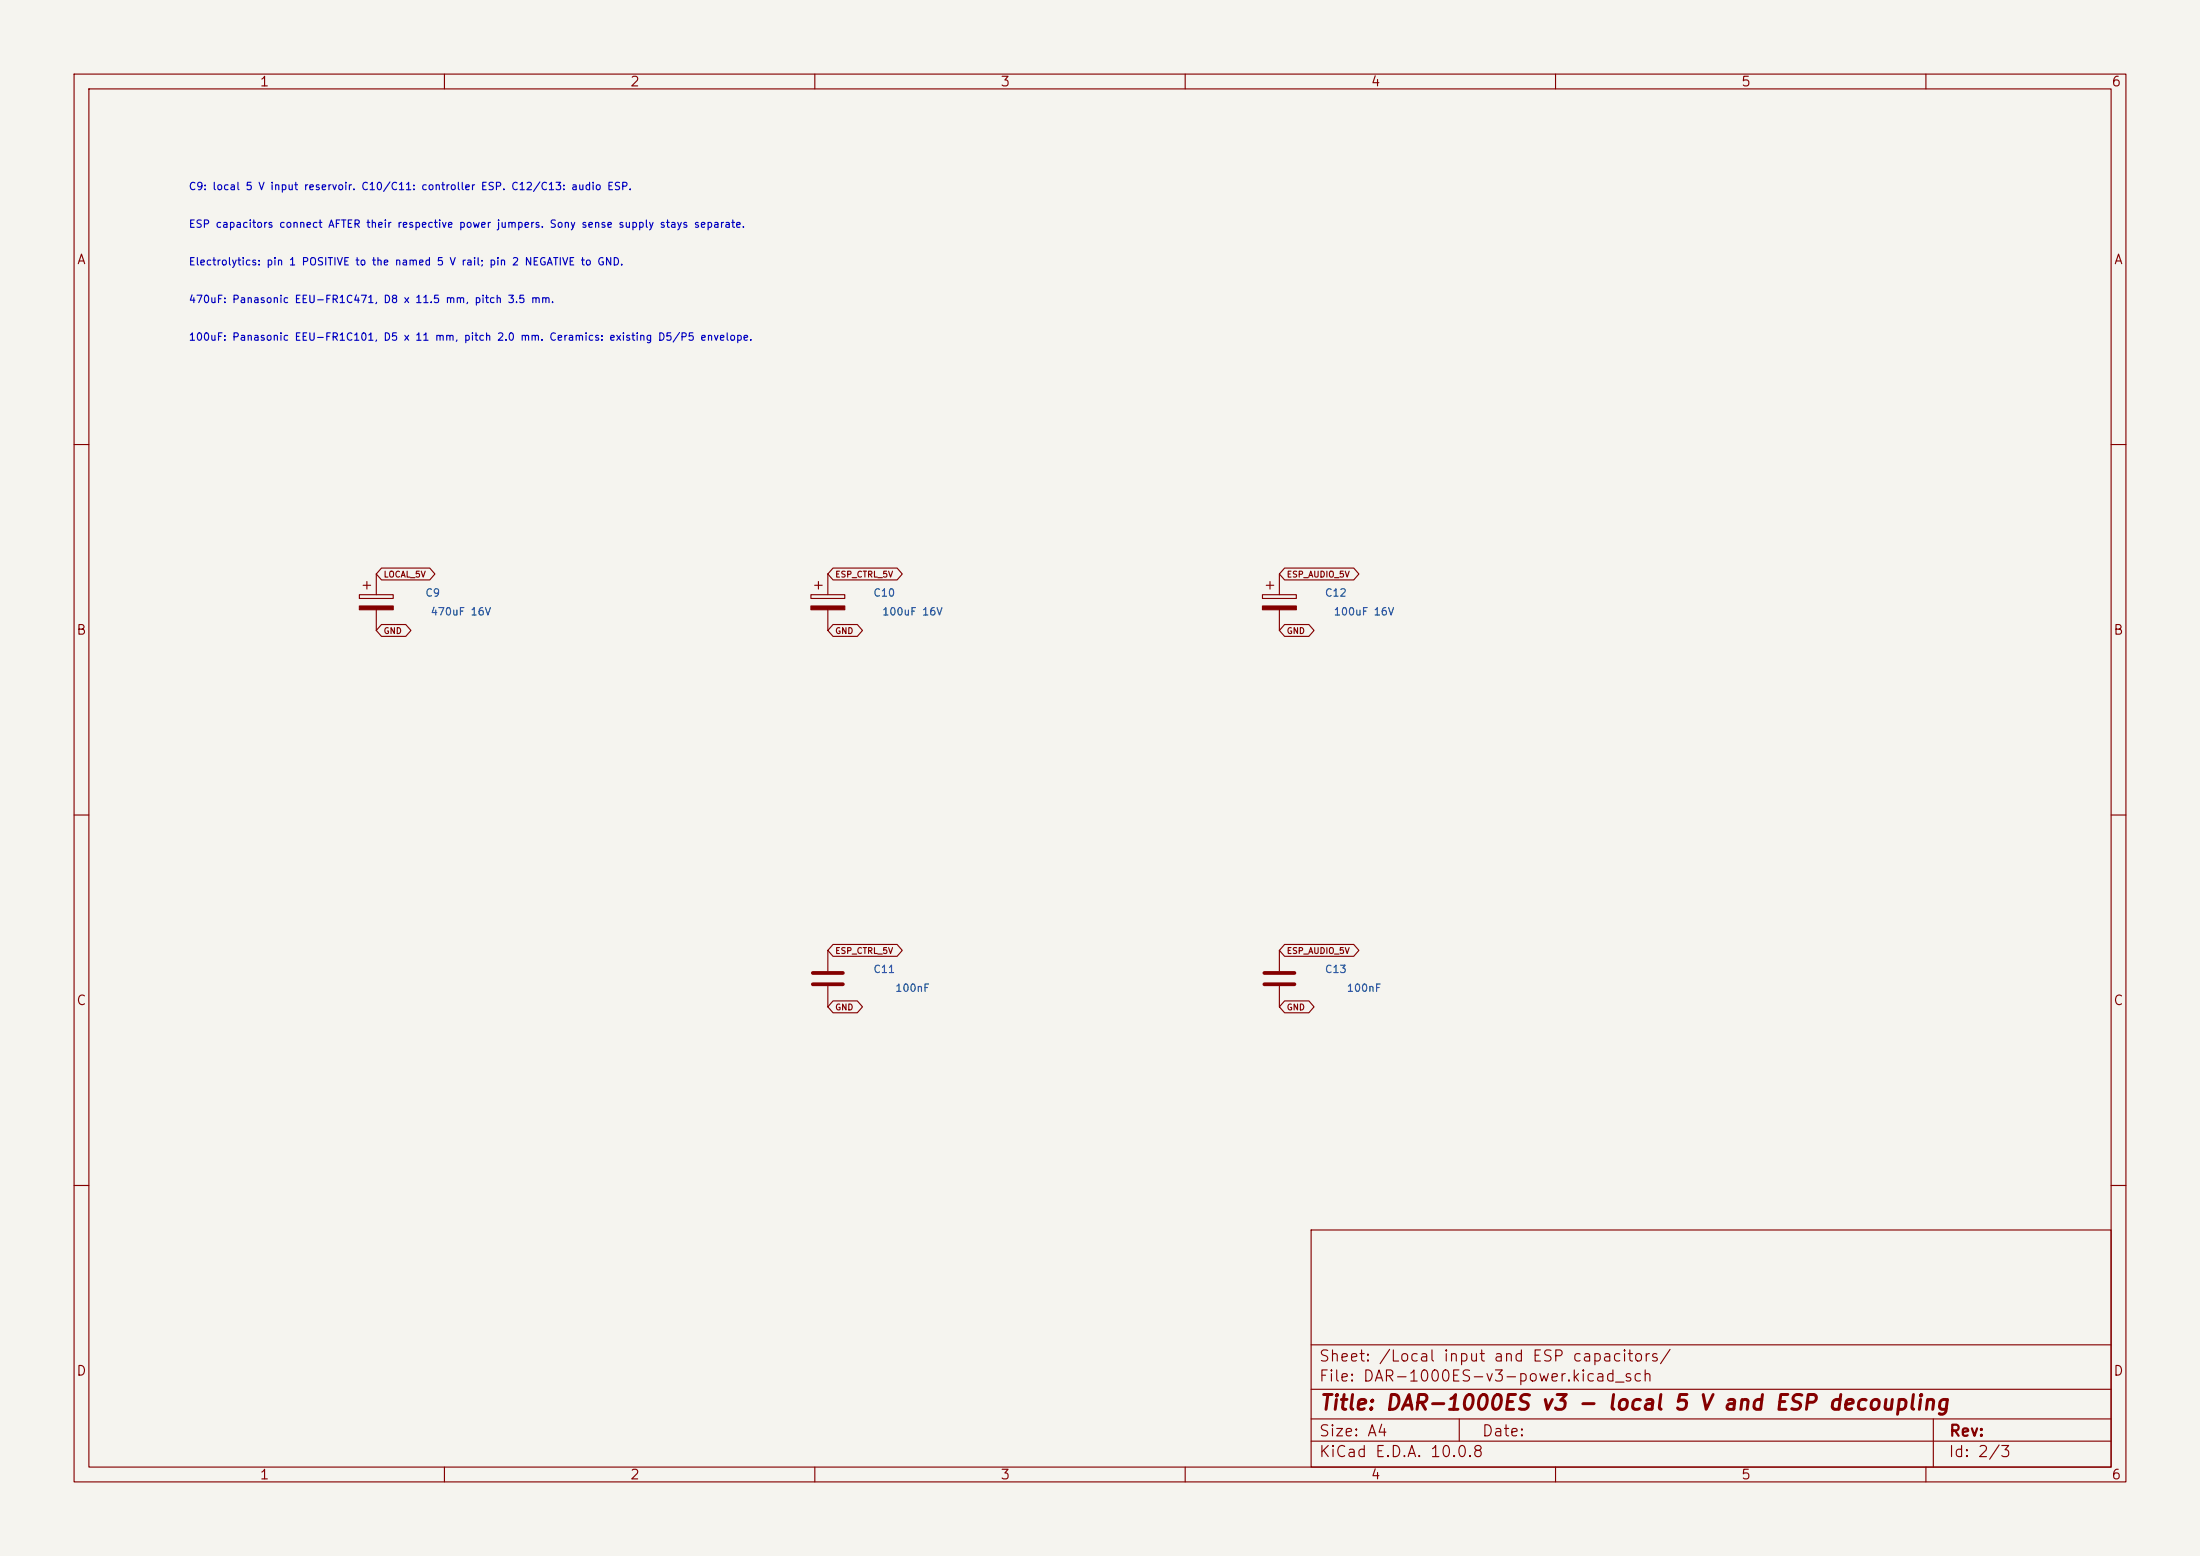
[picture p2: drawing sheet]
<svg xmlns="http://www.w3.org/2000/svg" width="297mm" height="210mm" viewBox="0 0 297 210" stroke-linecap="round" stroke-linejoin="round" font-family="sans-serif">
<path d="M0 0h297v210h-297z" fill="#f5f4ef" stroke="#f5f4ef" stroke-width=".14"/>
<g fill="none" stroke="#840000" stroke-width=".15">
<path d="M10 10h277v190h-277zM12 12h273v186h-273zM60 10v2M110 10v2M160 10v2M210 10v2M260 10v2M10 60h2M49 79h1M49.5 78.5v1M50.8 77.5v2.8M51.5 76.7h6.5l.7 .8-.7 .8h-6.5l-.7-.8z"/>
<path d="M110 79h1M110.5 78.5v1M111.8 77.5v2.8M112.5 76.7h8.6l.7 .8-.7 .8h-8.6l-.7-.8zM170.9 79h1.1M171.4 78.5v1M172.7 77.5v2.8M173.4 76.7h9.4l.7 .8-.7 .8h-9.4l-.7-.8zM285 60h2M48.5 80.3h4.6v.5h-4.6zM50.8 82.3v2.8M51.5 84.3h3.3l.7 .8-.7 .8h-3.3l-.7-.8z"/>
<path d="M109.5 80.3h4.5v.5h-4.5zM111.8 82.3v2.8M112.5 84.3h3.2l.7 .8-.7 .8h-3.2l-.7-.8zM170.4 80.3h4.6v.5h-4.6zM172.7 82.3v2.8M173.4 84.3h3.3l.7 .8-.7 .8h-3.3l-.7-.8zM10 110h2M285 110h2M111.8 128.3v2.8M111.8 133.1v2.8M112.5 127.5h8.6l.7 .8-.7 .8h-8.6l-.7-.8zM112.5 135.1h3.2l.7 .8-.7 .8h-3.2l-.7-.8z"/>
<path d="M172.7 128.3v2.8M172.7 133.1v2.8M173.4 135.1h3.3l.7 .8-.7 .8h-3.3l-.7-.8zM173.4 127.5h9.4l.7 .8-.7 .8h-9.4l-.7-.8zM10 160h2M177 166h108v32h-108zM285 160h2M60 198v2M110 198v2M160 198v2M177 194.5h108M177 191.5h108"/>
<path d="M177 187.5h108M177 181.5h108M197 191.5v3M210 198v2M260 198v2M261 191.5v6.5"/>
</g>
<g fill="#840000" stroke="#840000" stroke-width=".15">
<path d="M48.5 81.8h4.6v.5h-4.6z"/>
<path d="M109.5 81.8h4.5v.5h-4.5z"/>
<path d="M170.4 81.8h4.6v.5h-4.6z"/>
</g>
<path d="M109.7 131.3h4.1M109.7 132.8h4.1M170.7 131.3h4.1M170.7 132.8h4.1" fill="none" stroke="#840000" stroke-width=".51"/>
<text font-size="2" fill="#840000" x="178" y="190.8">Title: DAR-1000ES v3 - local 5 V and ESP decoupling</text>
<g font-size="1.5" fill="#840000">
<text x="178" y="184.1">Sheet: /Local input and ESP capacitors/</text>
<text x="178" y="186.8">File: DAR-1000ES-v3-power.kicad_sch</text>
<text x="178" y="197">KiCad E.D.A. 10.0.8</text>
<text x="178" y="194.2">Size: A4</text>
<text x="200" y="194.2">Date:</text>
<text x="263" y="197">Id: 2/3</text>
<text x="263" y="194.2">Rev:</text>
</g>
<g font-size="1.3" fill="#840000">
<text x="35" y="12">1</text>
<text x="85" y="12">2</text>
<text x="135" y="12">3</text>
<text x="185" y="12">4</text>
<text x="235" y="12">5</text>
<text x="285" y="12">6</text>
<text x="10.3" y="36">A</text>
<text x="285.3" y="36">A</text>
<text x="10.2" y="86">B</text>
<text x="285.2" y="86">B</text>
<text x="10.2" y="136">C</text>
<text x="285.2" y="136">C</text>
<text x="10.2" y="186">D</text>
<text x="285.2" y="186">D</text>
<text x="35" y="200">1</text>
<text x="85" y="200">2</text>
<text x="135" y="200">3</text>
<text x="185" y="200">4</text>
<text x="235" y="200">5</text>
<text x="285" y="200">6</text>
</g>
<g font-size="1" fill="#0000c2">
<text x="25.4" y="25.9">C9: local 5 V input reservoir. C10/C11: controller ESP. C12/C13: audio ESP.</text>
<text x="25.4" y="31">ESP capacitors connect AFTER their respective power jumpers. Sony sense supply stays separate.</text>
<text x="25.4" y="36.1">Electrolytics: pin 1 POSITIVE to the named 5 V rail; pin 2 NEGATIVE to GND.</text>
<text x="25.4" y="41.1">470uF: Panasonic EEU-FR1C471, D8 x 11.5 mm, pitch 3.5 mm.</text>
<text x="25.4" y="46.2">100uF: Panasonic EEU-FR1C101, D5 x 11 mm, pitch 2.0 mm. Ceramics: existing D5/P5 envelope.</text>
</g>
<g font-size="1" fill="#006464">
<text x="57.3" y="80.8">C9</text>
<text x="58.1" y="83.3">470uF 16V</text>
<text x="117.8" y="80.8">C10</text>
<text x="119" y="83.3">100uF 16V</text>
<text x="178.8" y="80.8">C12</text>
<text x="180" y="83.3">100uF 16V</text>
<text x="117.8" y="131.6">C11</text>
<text x="178.8" y="131.6">C13</text>
<text x="120.8" y="134.1">100nF</text>
<text x="181.7" y="134.1">100nF</text>
</g>
<g font-size=".8" fill="#840000">
<text x="51.7" y="78.1">LOCAL_5V</text>
<text x="112.7" y="78.1">ESP_CTRL_5V</text>
<text x="173.6" y="78.1">ESP_AUDIO_5V</text>
<text x="51.7" y="85.8">GND</text>
<text x="112.7" y="85.8">GND</text>
<text x="173.6" y="85.8">GND</text>
<text x="112.7" y="128.9">ESP_CTRL_5V</text>
<text x="173.6" y="128.9">ESP_AUDIO_5V</text>
<text x="112.7" y="136.6">GND</text>
<text x="173.6" y="136.6">GND</text>
</g>
</svg>
